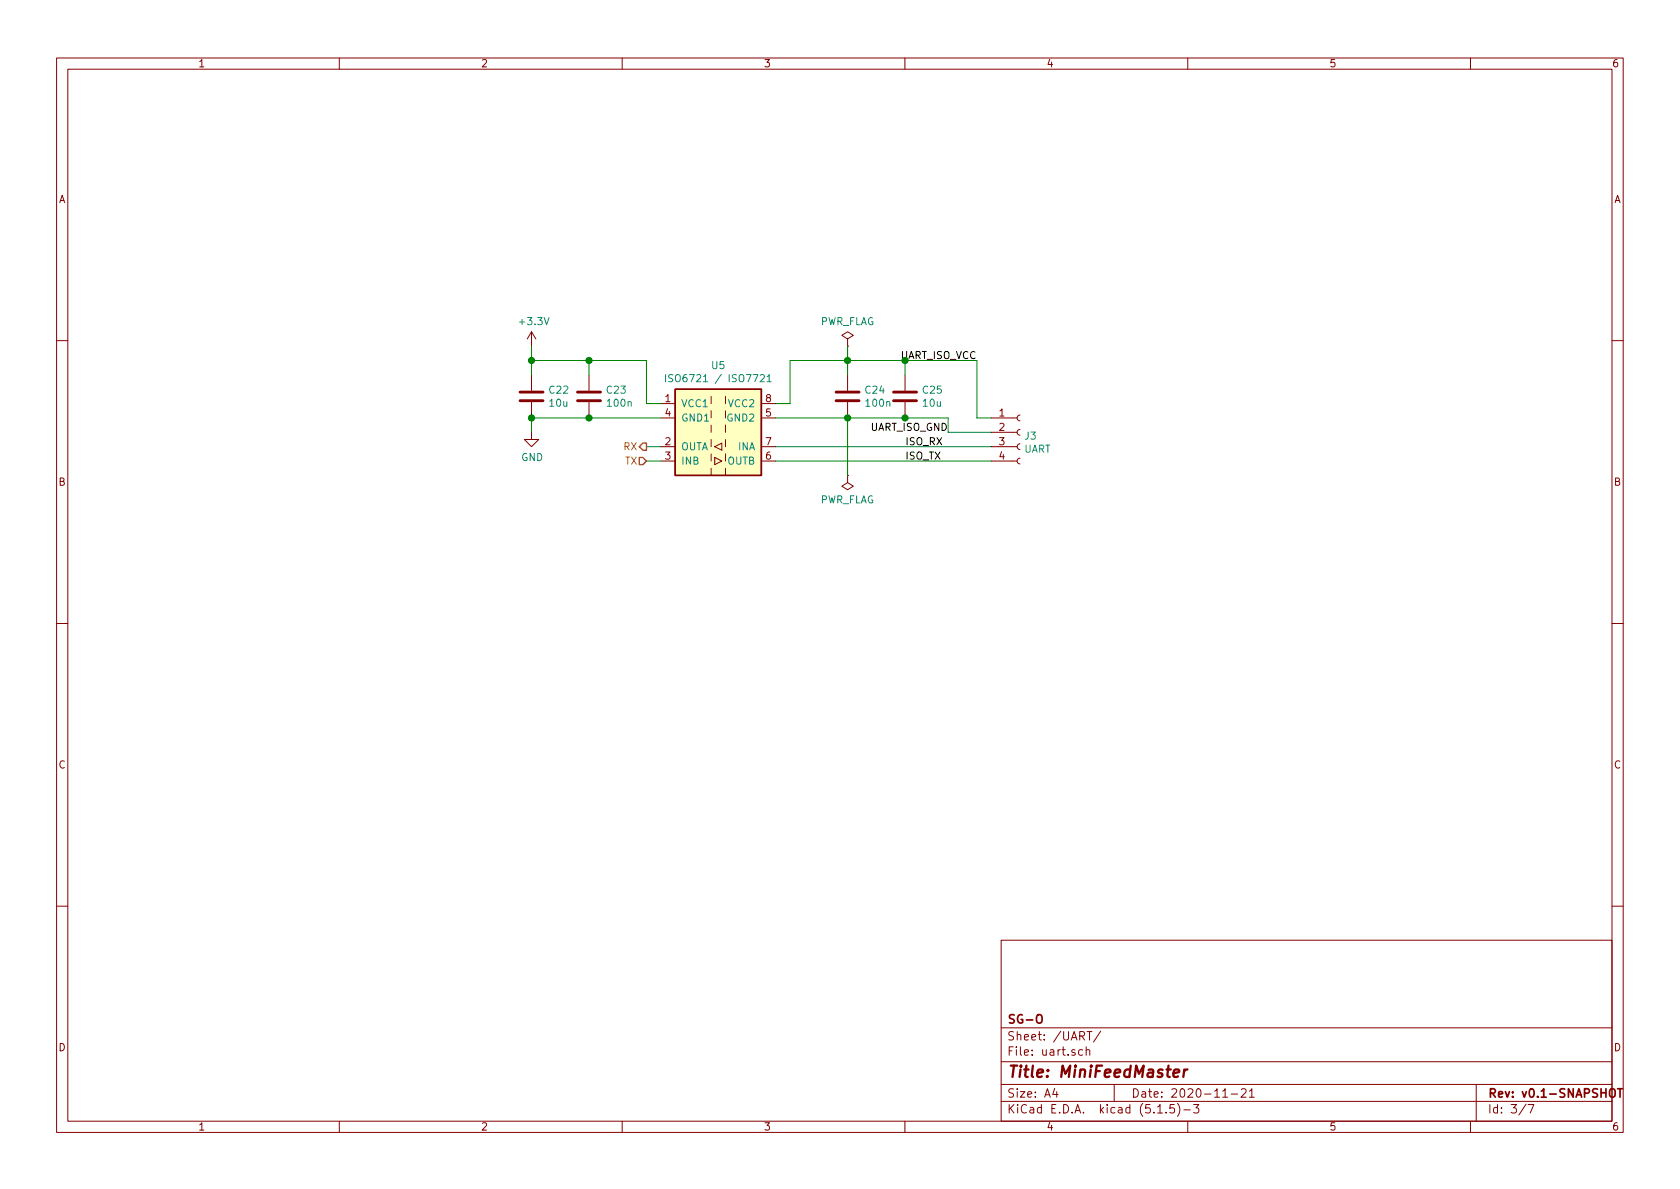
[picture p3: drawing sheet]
EESchema Schematic File Version 4
EELAYER 30 0
EELAYER END
$Descr A4 11693 8268
encoding utf-8
Sheet 3 7
Title "MiniFeedMaster"
Date "2020-11-21"
Rev "v0.1-SNAPSHOT"
Comp "SG-O"
Comment1 ""
Comment2 ""
Comment3 ""
Comment4 ""
$EndDescr
$Comp
L Isolator:ISO7321C U5
U 1 1
P 5000 3000
F 0 "U5" H 5000 3467 50  0000 C CNN
F 1 "ISO6721 / ISO7721" H 5000 3376 50  0000 C CNN
F 2 "Package_SO:SOIC-8_3.9x4.9mm_P1.27mm" H 5000 2650 50  0001 C CIN
F 3 "https://www.ti.com/lit/ds/symlink/iso6721.pdf" H 5000 3000 50  0001 C CNN
F 4 "C366164" H 5000 3000 50  0001 C CNN "lcsc#"
F 5 "ISO7721DR" H 5000 3000 50  0001 C CNN "manf#"
	1    5000 3000
	1    0    0    -1  
$EndComp
$Comp
L Device:C C?
U 1 1
P 3700 2750
AR Path="/5FB747BE/5FDF7E45" Ref="C?"  Part="1" 
AR Path="/5FD8C23D/5FDF7E45" Ref="C?"  Part="1" 
AR Path="/5FDF3285/5FDF7E45" Ref="C22"  Part="1" 
F 0 "C22" H 3815 2796 50  0000 L CNN
F 1 "10u" H 3815 2705 50  0000 L CNN
F 2 "Capacitor_SMD:C_1206_3216Metric" H 3738 2600 50  0001 C CNN
F 3 "~" H 3700 2750 50  0001 C CNN
F 4 "C14860" H 3700 2750 50  0001 C CNN "lcsc#"
F 5 "CL31B106KAHNNNE" H 3700 2750 50  0001 C CNN "manf#"
	1    3700 2750
	1    0    0    -1  
$EndComp
$Comp
L Device:C C?
U 1 1
P 4100 2750
AR Path="/5FB747BE/5FDF7E4B" Ref="C?"  Part="1" 
AR Path="/5FD8C23D/5FDF7E4B" Ref="C?"  Part="1" 
AR Path="/5FDF3285/5FDF7E4B" Ref="C23"  Part="1" 
F 0 "C23" H 4215 2796 50  0000 L CNN
F 1 "100n" H 4215 2705 50  0000 L CNN
F 2 "Capacitor_SMD:C_0603_1608Metric" H 4138 2600 50  0001 C CNN
F 3 "~" H 4100 2750 50  0001 C CNN
F 4 "C1591" H 4100 2750 50  0001 C CNN "lcsc#"
F 5 "CL10B104KB8NNNC" H 4100 2750 50  0001 C CNN "manf#"
	1    4100 2750
	1    0    0    -1  
$EndComp
$Comp
L Device:C C?
U 1 1
P 6300 2750
AR Path="/5FB747BE/5FDF81B0" Ref="C?"  Part="1" 
AR Path="/5FD8C23D/5FDF81B0" Ref="C?"  Part="1" 
AR Path="/5FDF3285/5FDF81B0" Ref="C25"  Part="1" 
F 0 "C25" H 6415 2796 50  0000 L CNN
F 1 "10u" H 6415 2705 50  0000 L CNN
F 2 "Capacitor_SMD:C_1206_3216Metric" H 6338 2600 50  0001 C CNN
F 3 "~" H 6300 2750 50  0001 C CNN
F 4 "C14860" H 6300 2750 50  0001 C CNN "lcsc#"
F 5 "CL31B106KAHNNNE" H 6300 2750 50  0001 C CNN "manf#"
	1    6300 2750
	1    0    0    -1  
$EndComp
$Comp
L Device:C C?
U 1 1
P 5900 2750
AR Path="/5FB747BE/5FDF81BA" Ref="C?"  Part="1" 
AR Path="/5FD8C23D/5FDF81BA" Ref="C?"  Part="1" 
AR Path="/5FDF3285/5FDF81BA" Ref="C24"  Part="1" 
F 0 "C24" H 6015 2796 50  0000 L CNN
F 1 "100n" H 6015 2705 50  0000 L CNN
F 2 "Capacitor_SMD:C_0603_1608Metric" H 5938 2600 50  0001 C CNN
F 3 "~" H 5900 2750 50  0001 C CNN
F 4 "C1591" H 5900 2750 50  0001 C CNN "lcsc#"
F 5 "CL10B104KB8NNNC" H 5900 2750 50  0001 C CNN "manf#"
	1    5900 2750
	1    0    0    -1  
$EndComp
Wire Wire Line
	5400 2900 5900 2900
Wire Wire Line
	5900 2900 6300 2900
Connection ~ 5900 2900
Wire Wire Line
	6300 2600 6300 2500
Wire Wire Line
	6300 2500 5900 2500
Wire Wire Line
	5900 2500 5900 2600
Wire Wire Line
	3700 2600 3700 2500
Wire Wire Line
	3700 2500 4100 2500
Wire Wire Line
	4100 2500 4100 2600
Wire Wire Line
	3700 2900 4100 2900
Wire Wire Line
	4100 2900 4600 2900
Connection ~ 4100 2900
Wire Wire Line
	4600 2800 4500 2800
Wire Wire Line
	4500 2800 4500 2500
Wire Wire Line
	4500 2500 4100 2500
Connection ~ 4100 2500
Wire Wire Line
	5400 2800 5500 2800
Wire Wire Line
	5500 2800 5500 2500
Wire Wire Line
	5500 2500 5900 2500
Connection ~ 5900 2500
Text HLabel 4500 3200 0    50   Input ~ 0
TX
Text HLabel 4500 3100 0    50   Output ~ 0
RX
Wire Wire Line
	4500 3200 4600 3200
Wire Wire Line
	4500 3100 4600 3100
$Comp
L Connector:Conn_01x04_Female J3
U 1 1
P 7100 3000
F 0 "J3" H 7128 2976 50  0000 L CNN
F 1 "UART" H 7128 2885 50  0000 L CNN
F 2 "global:TerminalBlock_KaiFeng_KF141R-4_1x04_P2.54mm" H 7100 3000 50  0001 C CNN
F 3 "~" H 7100 3000 50  0001 C CNN
F 4 "C475126" H 7100 3000 50  0001 C CNN "lcsc#"
F 5 "KF141R-2.54-4P" H 7100 3000 50  0001 C CNN "manf#"
	1    7100 3000
	1    0    0    -1  
$EndComp
Wire Wire Line
	5400 3100 6900 3100
Wire Wire Line
	5400 3200 6900 3200
Wire Wire Line
	6900 3000 6600 3000
Wire Wire Line
	6600 3000 6600 2900
Wire Wire Line
	6600 2900 6300 2900
Connection ~ 6300 2900
Wire Wire Line
	6300 2500 6800 2500
Wire Wire Line
	6800 2500 6800 2900
Wire Wire Line
	6800 2900 6900 2900
Connection ~ 6300 2500
$Comp
L power:GND #PWR?
U 1 1
P 3700 3000
AR Path="/5FB747BE/5FE390E1" Ref="#PWR?"  Part="1" 
AR Path="/5FD8C23D/5FE390E1" Ref="#PWR?"  Part="1" 
AR Path="/5FE0391C/5FE390E1" Ref="#PWR?"  Part="1" 
AR Path="/5FE390E1" Ref="#PWR?"  Part="1" 
AR Path="/5FC5F106/5FE390E1" Ref="#PWR?"  Part="1" 
AR Path="/5FDF3285/5FE390E1" Ref="#PWR013"  Part="1" 
F 0 "#PWR013" H 3700 2750 50  0001 C CNN
F 1 "GND" H 3705 2827 50  0000 C CNN
F 2 "" H 3700 3000 50  0001 C CNN
F 3 "" H 3700 3000 50  0001 C CNN
	1    3700 3000
	1    0    0    -1  
$EndComp
$Comp
L power:+3.3V #PWR?
U 1 1
P 3700 2400
AR Path="/5FB747BE/5FE3B629" Ref="#PWR?"  Part="1" 
AR Path="/5FD8C23D/5FE3B629" Ref="#PWR?"  Part="1" 
AR Path="/5FE0391C/5FE3B629" Ref="#PWR?"  Part="1" 
AR Path="/5FE3B629" Ref="#PWR?"  Part="1" 
AR Path="/5FC5F106/5FE3B629" Ref="#PWR?"  Part="1" 
AR Path="/5FDF3285/5FE3B629" Ref="#PWR012"  Part="1" 
F 0 "#PWR012" H 3700 2250 50  0001 C CNN
F 1 "+3.3V" H 3715 2573 50  0000 C CNN
F 2 "" H 3700 2400 50  0001 C CNN
F 3 "" H 3700 2400 50  0001 C CNN
	1    3700 2400
	1    0    0    -1  
$EndComp
Wire Wire Line
	3700 2400 3700 2500
Connection ~ 3700 2500
Wire Wire Line
	3700 3000 3700 2900
Connection ~ 3700 2900
$Comp
L power:PWR_FLAG #FLG?
U 1 1
P 5900 2400
AR Path="/5FC5F106/5FFF6BA4" Ref="#FLG?"  Part="1" 
AR Path="/5FDF3285/5FFF6BA4" Ref="#FLG04"  Part="1" 
F 0 "#FLG04" H 5900 2475 50  0001 C CNN
F 1 "PWR_FLAG" H 5900 2573 50  0000 C CNN
F 2 "" H 5900 2400 50  0001 C CNN
F 3 "~" H 5900 2400 50  0001 C CNN
	1    5900 2400
	1    0    0    -1  
$EndComp
$Comp
L power:PWR_FLAG #FLG?
U 1 1
P 5900 3300
AR Path="/5FC5F106/5FFF78F7" Ref="#FLG?"  Part="1" 
AR Path="/5FDF3285/5FFF78F7" Ref="#FLG05"  Part="1" 
F 0 "#FLG05" H 5900 3375 50  0001 C CNN
F 1 "PWR_FLAG" H 5900 3473 50  0000 C CNN
F 2 "" H 5900 3300 50  0001 C CNN
F 3 "~" H 5900 3300 50  0001 C CNN
	1    5900 3300
	-1   0    0    1   
$EndComp
Wire Wire Line
	5900 2400 5900 2500
Wire Wire Line
	5900 2900 5900 3300
Text Label 6600 3000 2    50   ~ 0
UART_ISO_GND
Text Label 6800 2500 2    50   ~ 0
UART_ISO_VCC
Text Label 6300 3200 0    50   ~ 0
ISO_TX
Text Label 6300 3100 0    50   ~ 0
ISO_RX
$EndSCHEMATC
